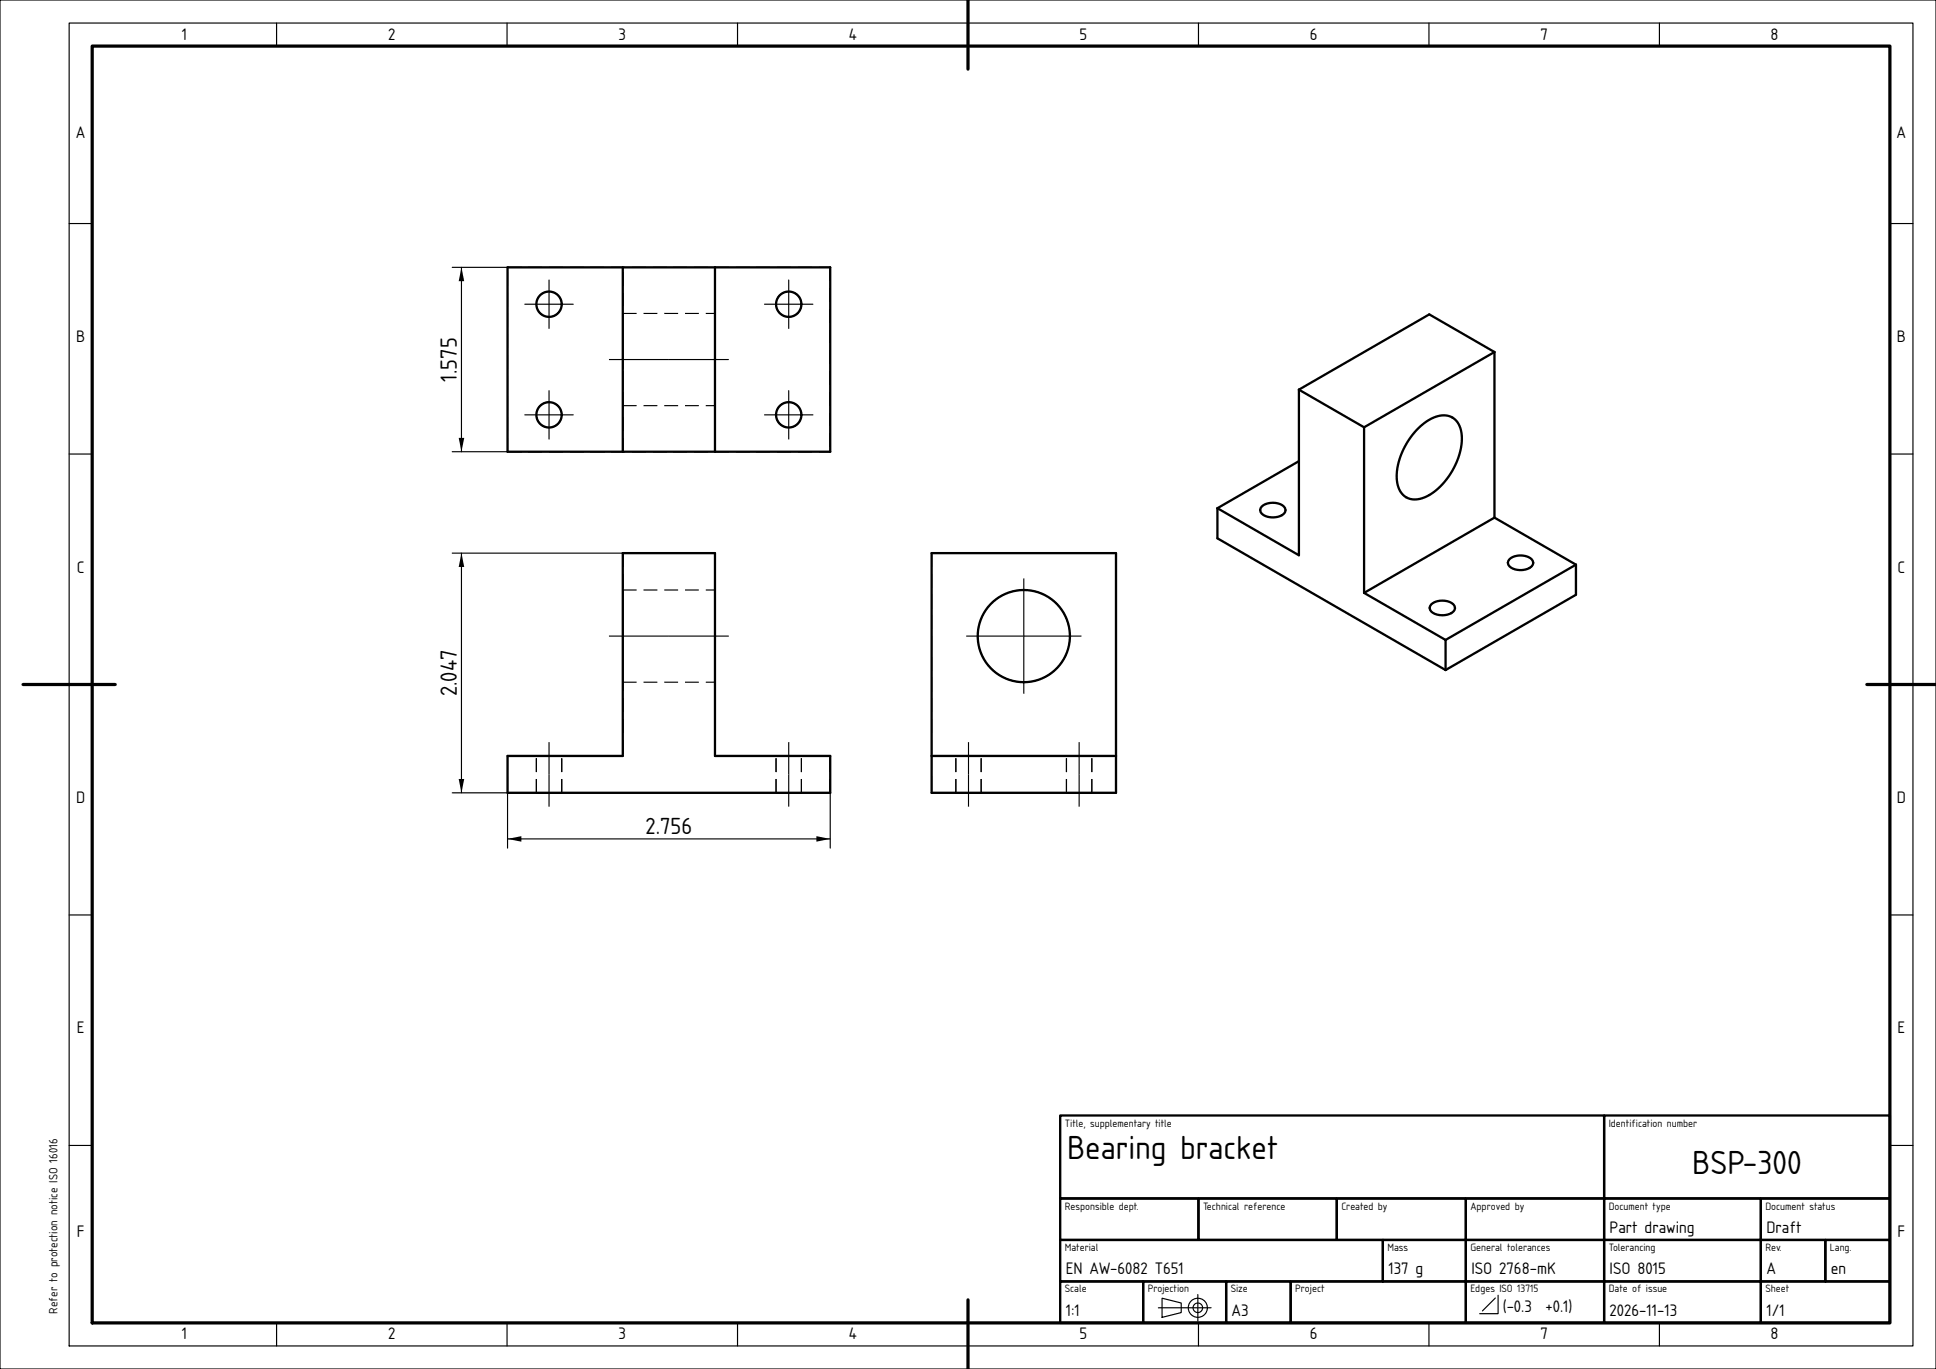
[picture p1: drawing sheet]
<svg xmlns="http://www.w3.org/2000/svg" width="420mm" height="297mm" viewBox="0 0 420 297" stroke-linecap="round" stroke-linejoin="round" font-family="sans-serif">
<g fill="none" stroke="#000" stroke-width=".25">
<path d="M0 0h420v297h-420zM15 5h400v287h-400zM60 5v5M110 5v5M160 5v5M210 5v5M260 5v5M310 5v5M360 5v5M15 48.5h5M98.1 58h12M100.1 58v40"/>
<path d="M410 48.5h5M113.9 66h10.5M119.1 60.7v10.6M165.9 66h10.5M171.1 60.7v10.6M15 98.5h5M98.1 98h12M113.9 90h10.5M119.1 84.7v10.5M165.9 90h10.5M171.1 84.7v10.5M410 98.5h5"/>
<path d="M98.1 120h37M100.1 120v52M15 148.5h5M410 148.5h5M98.1 172h12v12M180.1 172v12M15 198.5h5M110.1 182h70M410 198.5h5M15 248.5h5M410 248.5h5M60 287v5"/>
<path d="M110 287v5M160 287v5M210 287v5M251.3 283.7h11.4M252.1 281.6l4.2 1.1v2.1l-4.2 1zM259.9 280.8v5.8M260 287v5M310 287v5M324.4 281.6l-2.8 2.8M325 281v4h-4M360 287v5"/>
<circle cx="259.9" cy="283.7" r="2.08"/>
<circle cx="259.9" cy="283.7" r="1.04"/>
</g>
<g fill="none" stroke="#000" stroke-width=".25" stroke-dasharray="14 2 .5 2" stroke-linecap="butt">
<path d="M145.1 78h-13M145.1 78h13M145.1 138h-13M145.1 138h13M222.1 138h-12.5M222.1 138h12.5M222.1 138v12.5M222.1 138v-12.5M119.1 168v7M119.1 168v-7M171.1 168v7M171.1 168v-7"/>
<path d="M210.1 168v7M210.1 168v-7M234.1 168v7M234.1 168v-7"/>
</g>
<path d="M20 10h390v277h-390zM210 0v15M5 148.5h20M405 148.5h15M210 282v15" fill="none" stroke="#000" stroke-width=".7"/>
<g fill="none" stroke="#000" stroke-width=".5">
<path d="M110.1 58h70v40h-70zM135.1 58v40M155.1 58v40M324.2 76.4v35.9M324.2 76.4l-14.1-8.2-28.3 16.3M324.2 76.4l-28.3 16.3M281.8 84.5l14.1 8.2M281.8 84.5v36l-17.7-10.2M295.9 92.7v35.9M307.5 93.1a8.1 8.1 0 0 1 6.4-2.9 4.6 4.6 0 0 1 3.2 5.1 15.2 15.2 0 0 1-8.2 12.7 4 4 0 0 1-5.8-3.5 15 15 0 0 1 4.4-11.4zM264.1 110.3v6.5l49.5 28.6M273.7 109.9a3.7 3.7 0 0 1 5.1 .3 1.57 1.57 0 0 1-1.6 1.9 3.7 3.7 0 0 1-3.7-1l-.1-.4z"/>
<path d="M281.8 100l-17.7 10.3M324.2 112.3l17.7 10.2M324.2 112.3l-28.3 16.3M135.1 120h20v44h25v8h-70v-8h25zM202.1 120h40v52h-40zM295.9 128.6l17.7 10.2M310.5 131.1a3.7 3.7 0 0 1 5.1 .4 1.57 1.57 0 0 1-1.6 1.8 3.7 3.7 0 0 1-3.7-1l-.2-.4zM313.6 138.8v6.6M327.5 121.3a3.7 3.7 0 0 1 5 .4 1.57 1.57 0 0 1-1.5 1.9 3.7 3.7 0 0 1-3.8-1.1l-.1-.4zM341.9 122.5v6.5l-28.3 16.4M341.9 122.5l-28.3 16.3M202.1 164h40"/>
<path d="M230 242h118v18h-118zM348 242h62v18h-62zM230 260h30v9h-30zM230 269h70v9h-70zM230 278h18v9h-18zM248 278h18v9h-18zM260 260h30v9h-30zM266 278h14v9h-14zM280 278h38v9h-38zM290 260h28v9h-28zM300 269h18v9h-18zM318 260h30v9h-30z"/>
<path d="M318 269h30v9h-30zM318 278h30v9h-30zM348 260h34v9h-34zM348 269h34v9h-34zM348 278h34v9h-34zM382 260h28v9h-28zM382 269h14v9h-14zM382 278h28v9h-28zM396 269h14v9h-14z"/>
<circle cx="119.1" cy="66" r="2.75"/>
<circle cx="171.1" cy="66" r="2.75"/>
<circle cx="119.1" cy="90" r="2.75"/>
<circle cx="171.1" cy="90" r="2.75"/>
<circle cx="222.1" cy="138" r="10"/>
</g>
<g fill="none" stroke="#000" stroke-width=".25" stroke-dasharray="3 1.5" stroke-linecap="butt">
<path d="M110.1 58h70M155.1 58v40M180.1 58v40M121.9 66a2.75 2.75 0 0 0-4-2.4 2.75 2.75 0 0 0-.4 4.6 2.75 2.75 0 0 0 4.3-1.8l.1-.4M135.1 78v-10M135.1 68v20M135.1 68h20M155.1 78v-10M155.1 68v20M173.9 66a2.75 2.75 0 0 0-4-2.4 2.75 2.75 0 0 0-.4 4.6 2.75 2.75 0 0 0 4.3-1.8l.1-.4M110.1 98h70M110.1 98v-40"/>
<path d="M121.9 90a2.75 2.75 0 0 0-4-2.4 2.75 2.75 0 0 0-.4 4.6 2.75 2.75 0 0 0 4.3-1.8l.1-.4M135.1 98v-40M135.1 88v-10M135.1 88h20M155.1 88v-10M173.9 90a2.75 2.75 0 0 0-4-2.4 2.75 2.75 0 0 0-.4 4.6 2.75 2.75 0 0 0 4.3-1.8l.1-.4M135.1 120v44M135.1 128v20M135.1 128h20M155.1 120h-20M155.1 128v20M202.1 120v44"/>
<path d="M242.1 120v44M242.1 120h-40M135.1 148v-20M135.1 148h20M155.1 148v-20M222.1 148a10 10 0 0 0 8.8-14.8 10 10 0 0 0-17.2-.7 10 10 0 0 0 7.6 15.5h.8M110.1 172h70M110.1 164v8M116.4 172h5.5M116.4 164h5.5M116.4 172v-8M121.9 172h-5.5"/>
<path d="M121.9 164h-5.5M121.9 172v-8M135.1 164h-25M155.1 164v-44M168.4 172h5.5M168.4 164h5.5M168.4 172v-8M173.9 172h-5.5M173.9 164h-5.5M173.9 172v-8M180.1 172v-8M180.1 164h-25"/>
<path d="M202.1 172h40M202.1 164v8M202.1 164h40M207.4 172h2.7M207.4 164h2.7M207.4 172v-8M210.1 172h2.8M210.1 164h2.8M212.9 172h-5.5M212.9 164h-5.5M212.9 172v-8M231.4 172h2.7"/>
<path d="M231.4 164h2.7M231.4 172v-8M234.1 172h2.8M234.1 164h2.8M236.9 172h-5.5M236.9 164h-5.5M236.9 172v-8M242.1 164v8M242.1 164h-40"/>
</g>
<path d="M100.1 58l.6 3h-1.2zM99.5 95h1.2l-.6 3zM100.1 120l.6 3h-1.2zM99.5 169h1.2l-.6 3zM110.1 182l3-.6v1.2zM177.1 181.4l3 .6-3 .6z" fill="#000"/>
<g font-size="6.8">
<text x="231.5" y="251.5">Bearing bracket</text>
<text x="367.1" y="254.6">BSP-300</text>
</g>
<g font-size="4.7">
<text x="99.1" y="82.8" transform="rotate(-90 99.1 82.8)">1.575</text>
<text x="99.1" y="151" transform="rotate(-90 99.1 151)">2.047</text>
<text x="140" y="181">2.756</text>
</g>
<g font-size="3.4">
<text x="39.4" y="8.6">1</text>
<text x="84.2" y="8.6">2</text>
<text x="134.2" y="8.6">3</text>
<text x="184.1" y="8.6">4</text>
<text x="234.2" y="8.6">5</text>
<text x="284.2" y="8.6">6</text>
<text x="334.2" y="8.6">7</text>
<text x="384.1" y="8.6">8</text>
<text x="16.5" y="30">A</text>
<text x="411.5" y="30">A</text>
<text x="16.5" y="74.2">B</text>
<text x="411.5" y="74.2">B</text>
<text x="16.7" y="124.2">C</text>
<text x="411.7" y="124.2">C</text>
<text x="16.5" y="174.2">D</text>
<text x="411.5" y="174.2">D</text>
<text x="16.7" y="224.2">E</text>
<text x="411.7" y="224.2">E</text>
<text x="16.7" y="268.5">F</text>
<text x="349.2" y="267.4">Part drawing</text>
<text x="383.2" y="267.4">Draft</text>
<text x="411.7" y="268.5">F</text>
<text x="231.2" y="276.4">EN AW-6082 T651</text>
<text x="301.2" y="276.4">137 g</text>
<text x="319.2" y="276.4">ISO 2768-mK</text>
<text x="349.2" y="276.4">ISO 8015</text>
<text x="383.2" y="276.4">A</text>
<text x="397.2" y="276.4">en</text>
<text x="231.2" y="285.4">1:1</text>
<text x="267.2" y="285.4">A3</text>
<text x="326" y="284.7">(-0.3</text>
<text x="335.3" y="284.7">+0.1)</text>
<text x="349.2" y="285.4">2026-11-13</text>
<text x="383.2" y="285.4">1/1</text>
<text x="39.4" y="290.6">1</text>
<text x="84.2" y="290.6">2</text>
<text x="134.2" y="290.6">3</text>
<text x="184.1" y="290.6">4</text>
<text x="234.2" y="290.6">5</text>
<text x="284.2" y="290.6">6</text>
<text x="334.2" y="290.6">7</text>
<text x="384.1" y="290.6">8</text>
</g>
<text font-size="2.4" x="12.5" y="285" transform="rotate(-90 12.5 285)">Refer to protection notice ISO 16016</text>
<g font-size="2.2">
<text x="231" y="244.4">Title, supplementary title</text>
<text x="349" y="244.4">Identification number</text>
<text x="231" y="262.4">Responsible dept.</text>
<text x="261" y="262.4">Technical reference</text>
<text x="291" y="262.4">Created by</text>
<text x="319" y="262.4">Approved by</text>
<text x="349" y="262.4">Document type</text>
<text x="383" y="262.4">Document status</text>
<text x="231" y="271.4">Material</text>
<text x="301" y="271.4">Mass</text>
<text x="319" y="271.4">General tolerances</text>
<text x="349" y="271.4">Tolerancing</text>
<text x="383" y="271.4">Rev.</text>
<text x="397" y="271.4">Lang.</text>
<text x="231" y="280.4">Scale</text>
<text x="249" y="280.4">Projection</text>
<text x="267" y="280.4">Size</text>
<text x="281" y="280.4">Project</text>
<text x="319" y="280.4">Edges ISO 13715</text>
<text x="349" y="280.4">Date of issue</text>
<text x="383" y="280.4">Sheet</text>
</g>
</svg>
